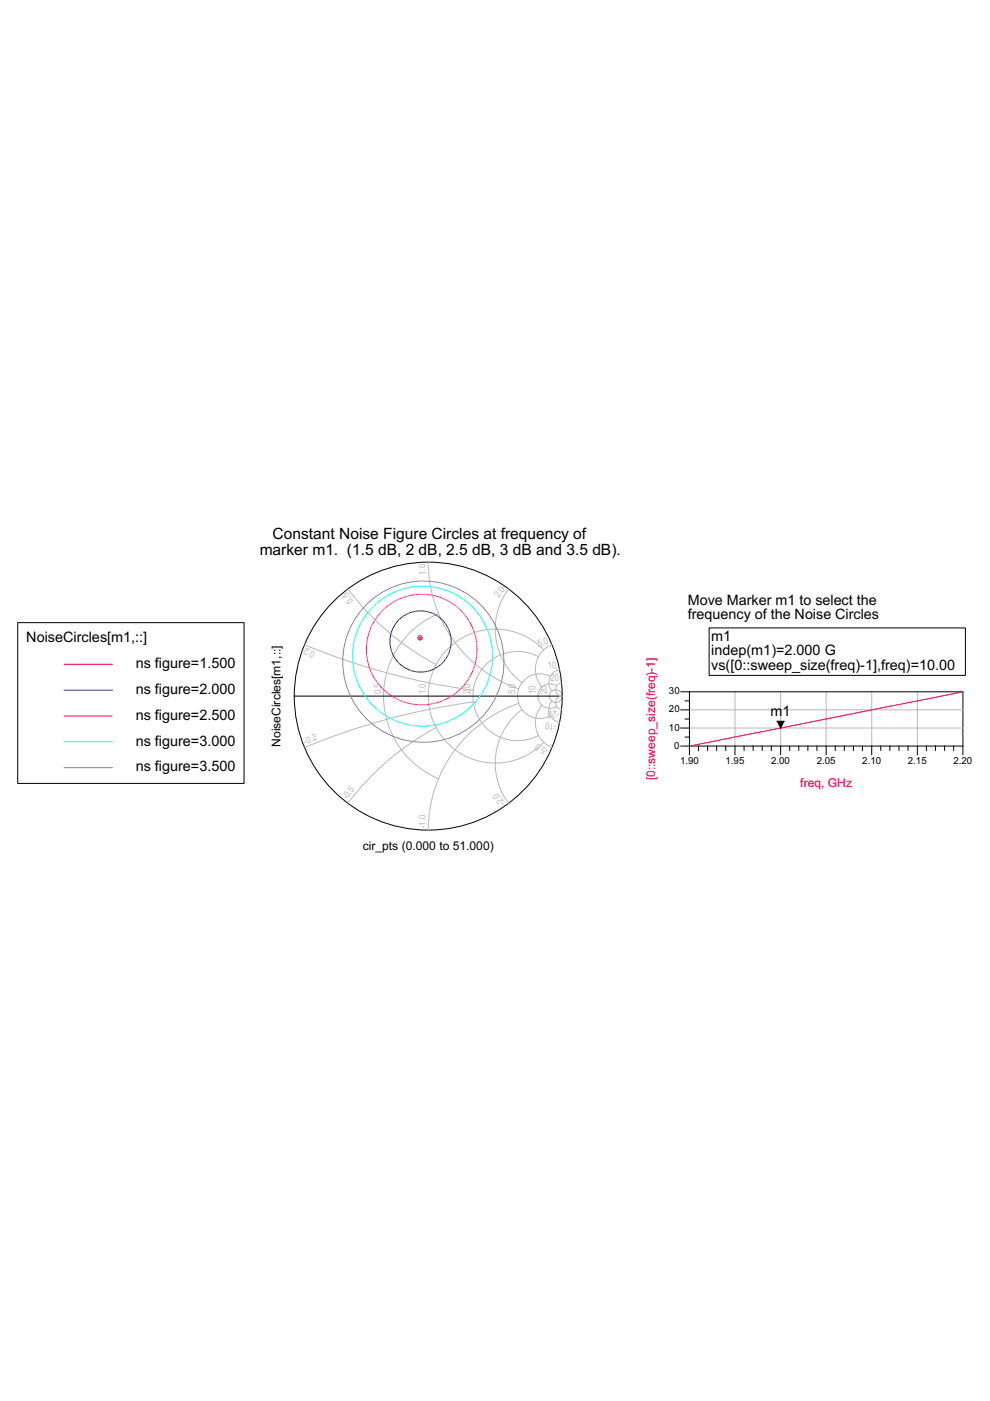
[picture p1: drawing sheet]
<svg xmlns="http://www.w3.org/2000/svg" width="210mm" height="297mm" viewBox="0 0 210 297" stroke-linecap="round" stroke-linejoin="round" font-family="sans-serif">
<path d="M146.2 154.4h58M146.2 150.5h58M155.8 146.7v11.5M165.5 146.7v11.5M175.2 146.7v11.5M184.8 146.7v11.5M194.5 146.7v11.5" fill="none" stroke="#b8b8b8" stroke-width=".21"/>
<g fill="none" stroke="#000" stroke-width=".21">
<path d="M144.3 146.7h59.9v13.3M144.3 158.2h59.9M144.3 154.4h1.9M144.3 150.5h1.9M145.3 156.3h.9M145.3 152.4h.9M145.3 148.6h.9M146.2 146.7v13.3M148.1 158.2v.9M150 158.2v.9M151.9 158.2v.9M153.9 158.2v.9"/>
<path d="M155.8 158.2v1.8M157.8 158.2v.9M159.7 158.2v.9M161.6 158.2v.9M163.5 158.2v.9M165.5 158.2v1.8M167.4 158.2v.9M169.4 158.2v.9M171.3 158.2v.9M173.2 158.2v.9M175.2 158.2v1.8M177.1 158.2v.9"/>
<path d="M179 158.2v.9M180.9 158.2v.9M182.9 158.2v.9M184.8 158.2v1.8M186.7 158.2v.9M188.7 158.2v.9M190.6 158.2v.9M192.5 158.2v.9M194.5 158.2v1.8M196.4 158.2v.9M198.3 158.2v.9M200.3 158.2v.9"/>
<path d="M202.2 158.2v.9"/>
</g>
<path d="M146.2 158.1l.1 .1z" fill="#f00"/>
<path d="M204 146.7l-57.7 11.5" fill="none" stroke="#f00" stroke-width=".21"/>
<path d="M204 146.6h.2v.1z" fill="#f00"/>
<path d="M164.8 152.9h1.4l-.7 1.5z" fill="#000"/>
<g fill="none" stroke="#000" stroke-width=".21">
<path d="M150.4 133.1h54.3v10.1h-54.3zM62.4 147.6h56.8M164.8 152.9h1.4l-.7 1.5z"/>
<circle cx="90.8" cy="147.6" r="28.4"/>
</g>
<g fill="none" stroke="#b8b8b8" stroke-width=".21">
<path d="M90.8 119.2a28.4 28.4 0 0 0 19.2 26.9M64.7 136.7a141 141 0 0 0 35.6 9.6M73.8 124.9a57.1 57.1 0 0 0 18.7 16M93 130.1a19 19 0 0 0-11.7 17.5 19 19 0 0 0 11.7 17.5M107.8 124.9a14.2 14.2 0 0 0 2.9 19.8M114.2 139.2a9.5 9.5 0 0 0-13.9 8.4 9.5 9.5 0 0 0 13.9 8.3M115.3 137.8a14.2 14.2 0 0 0-20.3-.3 14.2 14.2 0 0 0 0 20.2 14.2 14.2 0 0 0 20.3-.3M117 136.7a5.7 5.7 0 0 0-2.1 8.9M92.5 154.3a57.1 57.1 0 0 0-18.7 16M100.3 148.8a141.1 141.1 0 0 0-35.6 9.6M110 149.1a28.4 28.4 0 0 0-19.2 26.9M110.7 150.4a14.2 14.2 0 0 0-2.9 19.9"/>
<path d="M114.9 149.5a5.7 5.7 0 0 0 2.1 9M116.7 143.4a4.7 4.7 0 0 0-7 4.2 4.7 4.7 0 0 0 7 4.2M117 148.6a2.84 2.84 0 0 0 1.6 4.6M118 145.4a2.58 2.58 0 0 0-4 2.2 2.58 2.58 0 0 0 4 2.2M118.6 142a2.84 2.84 0 0 0-1.6 4.5M119.1 144.8a1.41 1.41 0 0 0-1.3 1.5 1.41 1.41 0 0 0 1.4 1.3M119.2 147.6a1.43 1.43 0 0 0-1.4 1.3 1.43 1.43 0 0 0 1.3 1.5"/>
<circle cx="117.8" cy="147.6" r="1.36"/>
</g>
<circle cx="89.2" cy="136" r="6.5" fill="none" stroke="#00f" stroke-width=".21"/>
<circle cx="89.4" cy="137.7" r="11.7" fill="none" stroke="#f0f" stroke-width=".21"/>
<circle cx="89.6" cy="139.1" r="14.9" fill="none" stroke="#0ff" stroke-width=".21"/>
<circle cx="89.8" cy="140.3" r="17.1" fill="none" stroke="#7b68ee" stroke-width=".21"/>
<circle cx="89.1" cy="135.2" r=".22" fill="#f00"/>
<g fill="none" stroke="#f00" stroke-width=".21">
<path d="M13.6 140.8h10.2"/>
<circle cx="89.1" cy="135.2" r=".46"/>
</g>
<path d="M13.6 146.3h10.2" fill="none" stroke="#00f" stroke-width=".21"/>
<path d="M13.6 151.8h10.2" fill="none" stroke="#f0f" stroke-width=".21"/>
<path d="M13.6 157.3h10.2" fill="none" stroke="#0ff" stroke-width=".21"/>
<path d="M13.6 162.8h10.2" fill="none" stroke="#7b68ee" stroke-width=".21"/>
<path d="M3.8 132h47.9v34.1h-47.9z" fill="none" stroke="#000" stroke-width=".21"/>
<g font-size="3.3">
<text x="55.1" y="117.7">marker m1. (1.5 dB, 2 dB, 2.5 dB, 3 dB and 3.5 dB).</text>
<text x="57.8" y="114.4">Constant Noise Figure Circles at frequency of</text>
</g>
<g font-size="3.1">
<text x="5.6" y="136.2">NoiseCircles[m1,::]</text>
<text x="150.8" y="135.9">m1</text>
<text x="28.8" y="141.6">ns figure=1.500</text>
<text x="150.8" y="139">indep(m1)=2.000 G</text>
<text x="150.8" y="142">vs([0::sweep_size(freq)-1],freq)=10.00</text>
<text x="28.8" y="147.1">ns figure=2.000</text>
<text x="28.8" y="152.6">ns figure=2.500</text>
<text x="163.4" y="151.9">m</text>
<text x="165.9" y="151.9">1</text>
<text x="28.8" y="158.1">ns figure=3.000</text>
<text x="28.8" y="163.6">ns figure=3.500</text>
</g>
<g font-size="3">
<text x="145.8" y="128.2">Move Marker m1 to select the</text>
<text x="145.8" y="131.3">frequency of the Noise Circles</text>
</g>
<g font-size="2.6">
<text x="59.5" y="158.3" transform="rotate(-90 59.5 158.3)">NoiseCircles[m1,::]</text>
<text x="76.9" y="180.2">cir_pts (0.000 to 51.000)</text>
</g>
<g font-size="2.6" fill="#f00">
<text x="138.9" y="165.5" transform="rotate(-90 138.9 165.5)">[0::sweep_size(freq)-1]</text>
<text x="169.7" y="166.8">freq, GHz</text>
</g>
<g font-size="2.1" fill="#b8b8b8">
<text x="90.3" y="121.9" transform="rotate(-90 90.3 121.9)">1.0</text>
<text x="75" y="127.4" transform="rotate(-127 75 127.4)">0.5</text>
<text x="105.8" y="126.8" transform="rotate(-53 105.8 126.8)">2.0</text>
<text x="114.3" y="137.3" transform="rotate(-23 114.3 137.3)">5.0</text>
<text x="66.9" y="138.2" transform="rotate(-157 66.9 138.2)">0.2</text>
<text x="116.3" y="141.9" transform="rotate(-11 116.3 141.9)">10</text>
<text x="80.8" y="147.2" transform="rotate(-90 80.8 147.2)">0.5</text>
<text x="90.3" y="147.2" transform="rotate(-90 90.3 147.2)">1.0</text>
<text x="99.8" y="147.2" transform="rotate(-90 99.8 147.2)">2.0</text>
<text x="109.2" y="147.2" transform="rotate(-90 109.2 147.2)">5.0</text>
<text x="113.5" y="147.2" transform="rotate(-90 113.5 147.2)">10</text>
<text x="116" y="147.2" transform="rotate(-90 116 147.2)">20</text>
<text x="116.8" y="144.5" transform="rotate(-6 116.8 144.5)">20</text>
<text x="118.1" y="153.6" transform="rotate(-169 118.1 153.6)">-10</text>
<text x="118.6" y="150.9" transform="rotate(-174 118.6 150.9)">-20</text>
<text x="64.7" y="157.9" transform="rotate(-23 64.7 157.9)">-0.2</text>
<text x="116.4" y="158.8" transform="rotate(-157 116.4 158.8)">-5.0</text>
<text x="73.6" y="169.7" transform="rotate(-53 73.6 169.7)">-0.5</text>
<text x="107.2" y="170.3" transform="rotate(-127 107.2 170.3)">-2.0</text>
<text x="90.3" y="175.6" transform="rotate(-90 90.3 175.6)">-1.0</text>
</g>
<g font-size="2.1">
<text x="141.8" y="147.2">30</text>
<text x="141.8" y="154.9">10</text>
<text x="141.8" y="151">20</text>
<text x="143" y="158.7">0</text>
<text x="144.2" y="162.1">1.90</text>
<text x="153.8" y="162.1">1.95</text>
<text x="163.5" y="162.1">2.00</text>
<text x="173.2" y="162.1">2.05</text>
<text x="182.8" y="162.1">2.10</text>
<text x="192.5" y="162.1">2.15</text>
<text x="202.2" y="162.1">2.20</text>
</g>
</svg>
